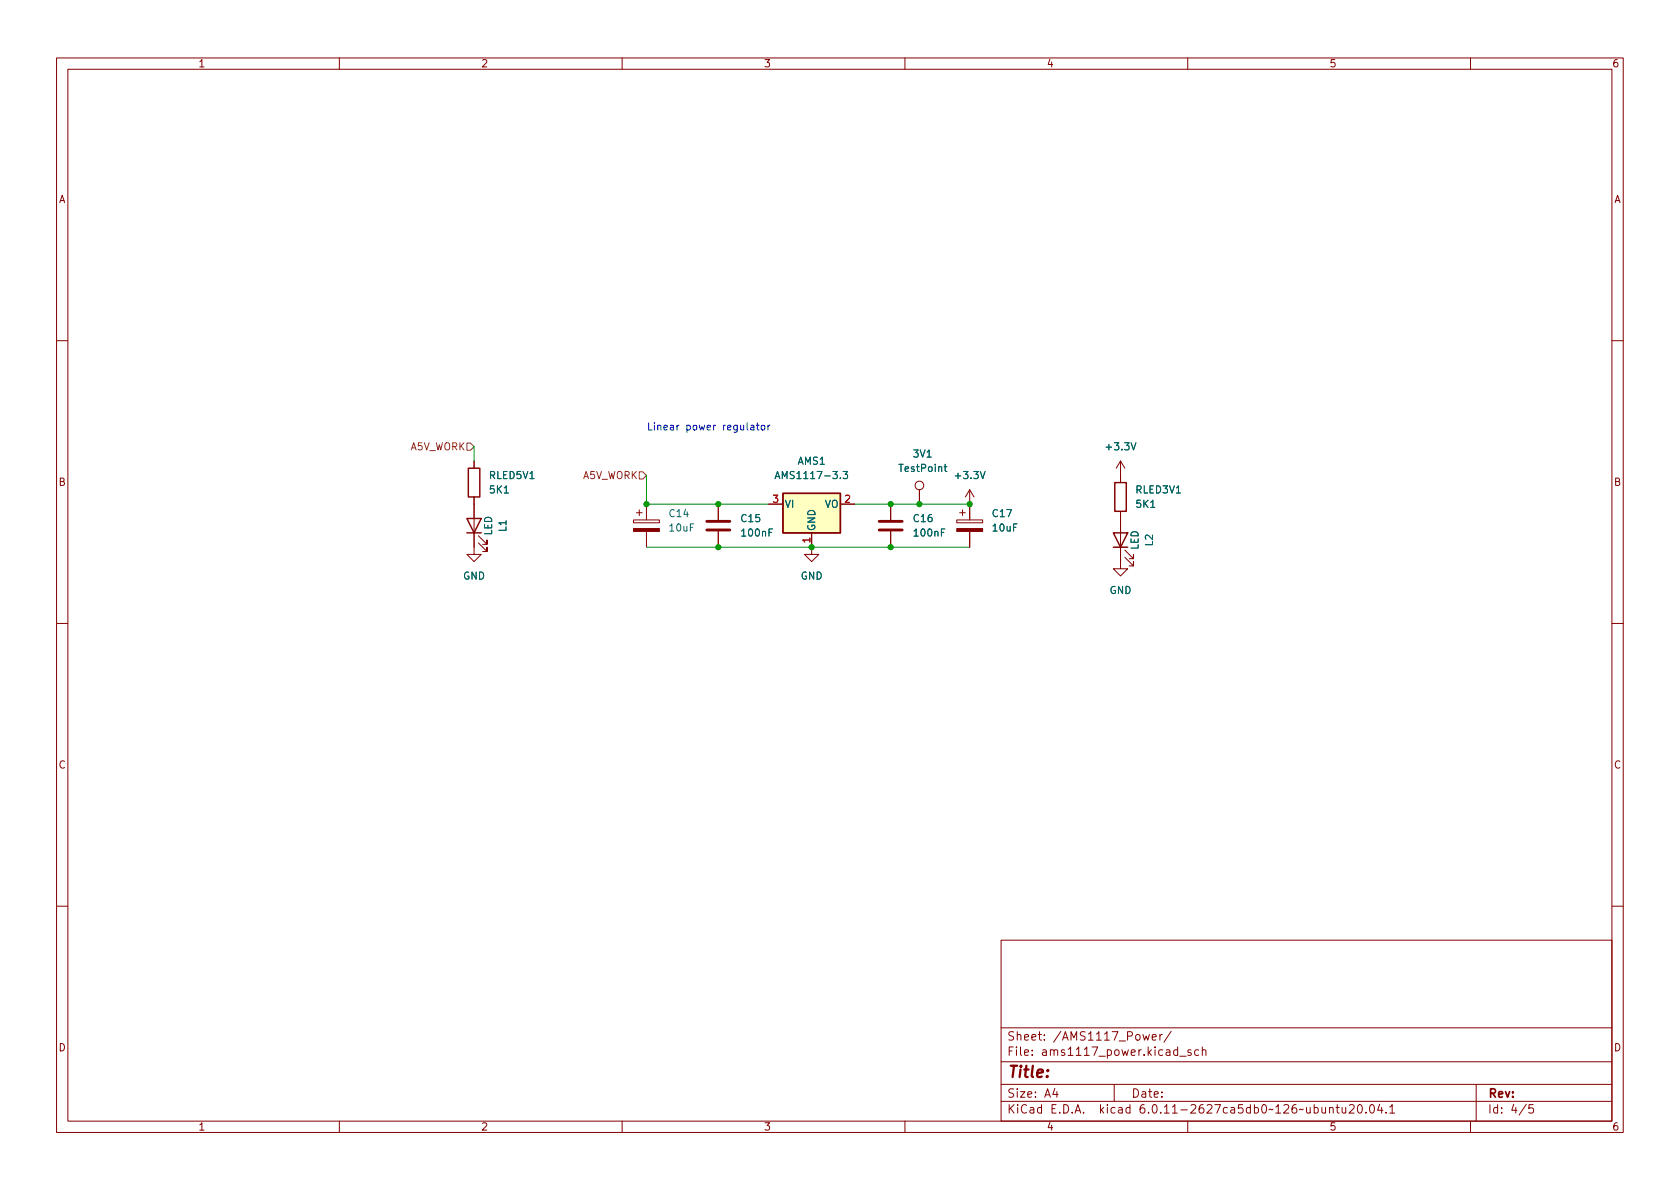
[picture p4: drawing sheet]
<svg xmlns="http://www.w3.org/2000/svg" width="297mm" height="210mm" viewBox="0 0 297 210" stroke-linecap="round" stroke-linejoin="round" font-family="sans-serif">
<g fill="none" stroke="#840000" stroke-width=".18">
<path d="M10 10.2h277v190.1h-277zM12 12.2h273v186.1h-273zM60 10.2v2M110 10.2v2M160 10.2v2M210 10.2v2M260 10.2v2M10 60.2h2M285 60.2h2M83.8 87.9v10.1h1.3l-1.3 1.3-1.3-1.3h1.3M83.8 81.5v1.3M84.6 96l1.5 1.5v-.7v.7h-.8"/>
<path d="M84.6 94.7l1.5 1.6v-.8v.8h-.8M112 91.9h4.6v.6h-4.6zM112.5 90.7h1M113 90.2v1M114.3 89.1v2.8M114.3 94v2.8M127 89.1v2.8M127 94v2.8M135.9 89.1h2.5M143.5 94.2v3.8h1.3l-1.3 1.3-1.3-1.3h1.3M148.6 89.1h2.5M157.5 89.1v2.8"/>
<path d="M157.5 94v2.8M162.6 86.6v2.5M169.2 91.9h4.5v.6h-4.5zM169.7 90.7h1M170.2 90.2v1M171.4 86.6v5.3M171.4 94v2.8M171.4 86.6l-.7 1.3M171.4 86.6l.8 1.3M198.1 90.4v10.2h1.3l-1.3 1.2-1.3-1.2h1.3M198.1 81.5v3.8M198.1 81.5l-.7 1.3"/>
<path d="M198.1 81.5l.8 1.3M198.9 98.5l1.5 1.6v-.8v.8h-.8M198.9 97.3l1.5 1.5v-.8v.8h-.8M10 110.2h2M285 110.2h2M10 160.2h2M177 166.3h108v32h-108zM285 160.2h2M60 198.3v2M110 198.3v2M160 198.3v2M177 194.8h108"/>
<path d="M177 191.8h108M177 187.8h108M177 181.8h108M182.5 186.5v.1M182.5 185.7v.1M184.6 183.8v.1M184.6 183v.1M197 191.8v3M203.7 183.4l.7-.1v-.3l-.5-.1-.2 .2 .1 .8h.6M205.1 182.9v1M205.5 182.9l-.3 .1-.1 .2M207.1 182.4l-1.3 1.9"/>
<path d="M210 198.3v2M210.6 185.7l-.4-.1-.2 .2 .1 .3 .5 .1v.4h-.6M211.9 185.7l-.4-.1-.3 .3v.4l.2 .3h.5M212.6 185.8l.2-.2 .3 .1 .1 .9M212.6 185.1v1.5M238.6 195.5l.5-.2 .3 .2v.3l-.9 1h.9M240.2 195.4l.2-.1a.81 .81 0 0 1 .5 .7 .81 .81 0 0 1-.3 .8h-.1a.81 .81 0 0 1-.6-.6 .81 .81 0 0 1 .3-.8zM241.5 196.7v.1M242.4 195.4l.1-.1a.81 .81 0 0 1 .6 .7 .81 .81 0 0 1-.3 .8h-.2a.81 .81 0 0 1-.5-.6 .81 .81 0 0 1 .3-.8zM243.9 195.3l-.3 1h.9M244.3 195.8v1M245.1 196.7v.1"/>
<path d="M245.7 195.8l.4-.5v1.5M245.7 196.8h.9M260 198.3v2M261 191.8v6.5M271.1 195.3h-.7l-.1 .7 .2-.1 .5 .1 .2 .2-.1 .5-.2 .1-.6-.1"/>
<circle cx="162.6" cy="85.8" r=".76"/>
</g>
<path d="M82.5 91.7h2.6l-1.3 2.5zM82.5 94.2h2.6M82.8 82.8h2v5.1h-2zM138.4 87.2h10.2v7h-10.2zM196.8 94.2h2.6l-1.3 2.6zM196.8 96.8h2.6M197.1 85.3h2v5.1h-2z" fill="none" stroke="#840000" stroke-width=".25"/>
<path d="M200 78.3l.4 1.3 .4-1.3M89.2 87.2h.7M136.6 93.5h-.6v1.3M148.6 84.5v.1M149.1 83.4h.8l-.5 .5 .4 .1v.5l-.2 .1-.5-.1M166.9 82.5h.5M167.1 93.5h-.7v1.3M167.1 82.1v1.1l.3 .2M173.3 83.4l.4 1.2 .5-1.2M203.5 89.7h.7" fill="none" stroke="#006464" stroke-width=".18"/>
<path d="M125 93.7h4M125 92.2h4M155.4 93.7h4.1M155.4 92.2h4.1" fill="none" stroke="#840000" stroke-width=".51"/>
<g fill="#840000" stroke="#840000" stroke-width=".18">
<path d="M112 93.5h4.6v.5h-4.6z"/>
<path d="M169.2 93.5h4.5v.5h-4.5z"/>
</g>
<path d="M138.4 87.2h10.2v7h-10.2z" fill="#ffffc2" stroke="#ffffc2" stroke-width=".18"/>
<path d="M82.5 78.4h.7l.6 .6-.6 .6h-.7zM113 83.4h.7l.6 .7-.6 .6h-.7z" fill="none" stroke="#725600" stroke-width=".18"/>
<path d="M120.1 75.2l-.4 .2M135.8 75.2v.8M136.1 75.2l-.3 .2" fill="none" stroke="#0000c2" stroke-width=".18"/>
<path d="M83.8 79v2.5M114.3 84.1v5h21.6M114.3 96.8h57.1M151.1 89.1h20.3" fill="none" stroke="#009600" stroke-width=".18"/>
<g fill="#009600" stroke="#009600" stroke-width=".18">
<circle cx="171.4" cy="89.1" r=".46"/>
<circle cx="162.6" cy="89.1" r=".46"/>
<circle cx="114.3" cy="89.1" r=".46"/>
<circle cx="143.5" cy="96.8" r=".46"/>
<circle cx="157.5" cy="96.8" r=".46"/>
<circle cx="127" cy="96.8" r=".46"/>
<circle cx="127" cy="89.1" r=".46"/>
<circle cx="157.5" cy="89.1" r=".46"/>
</g>
<text font-size="2.8" fill="#840000" x="178" y="191.2">Title:</text>
<g font-size="2.1" fill="#840000">
<text x="178" y="184.5">Sheet:</text>
<text x="186.2" y="184.5">/AMS1117_Power/</text>
<text x="178" y="187.2">File:</text>
<text x="184.4" y="187.2">ams1117_power.kicad_sch</text>
<text x="178" y="197.4">KiCad</text>
<text x="178" y="194.6">Size:</text>
<text x="184.7" y="194.6">A4</text>
<text x="185.7" y="197.4">E.D.A.</text>
<text x="194.6" y="197.4">kicad</text>
<text x="200" y="194.6">Date:</text>
<text x="201.8" y="197.4">6.0.11-2627ca5db0~126~ubuntu20.04.1</text>
<text x="263" y="194.6">Rev:</text>
<text x="263" y="197.4">Id:</text>
<text x="267.1" y="197.4">4/5</text>
</g>
<g font-size="1.8" fill="#840000">
<text x="35" y="12.3">1</text>
<text x="85" y="12.3">2</text>
<text x="135" y="12.3">3</text>
<text x="185" y="12.3">4</text>
<text x="235" y="12.3">5</text>
<text x="285" y="12.3">6</text>
<text x="10.4" y="36.3">A</text>
<text x="285.4" y="36.3">A</text>
<text x="10.3" y="86.3">B</text>
<text x="285.3" y="86.3">B</text>
<text x="10.3" y="136.3">C</text>
<text x="285.3" y="136.3">C</text>
<text x="10.3" y="186.3">D</text>
<text x="285.3" y="186.3">D</text>
<text x="35" y="200.3">1</text>
<text x="85" y="200.3">2</text>
<text x="135" y="200.3">3</text>
<text x="185" y="200.3">4</text>
<text x="235" y="200.3">5</text>
<text x="285" y="200.3">6</text>
</g>
<g font-size="1.8" fill="#0000c2">
<text x="114.3" y="76.1">Linear</text>
<text x="121.2" y="76.1">power</text>
<text x="127.8" y="76.1">regulator</text>
</g>
<g font-size="1.8" fill="#725600">
<text x="72.5" y="80">A5V_WORK</text>
<text x="103" y="85.1">A5V_WORK</text>
</g>
<g font-size="1.8" fill="#006464">
<text x="141" y="82.6">AMS1</text>
<text x="158.8" y="83.8">TestPoint</text>
<text x="161.3" y="81.3">3V1</text>
<text x="195.2" y="80">+3.3V</text>
<text x="86.4" y="85.1">RLED5V1</text>
<text x="86.4" y="87.6">5K1</text>
<text x="136.8" y="85.1">AMS1117-3.3</text>
<text x="168.5" y="85.1">+3.3V</text>
<text x="200.7" y="87.6">RLED3V1</text>
<text x="87.4" y="94.8" transform="rotate(-90 87.4 94.8)">LED</text>
<text x="89.9" y="94.2" transform="rotate(-90 89.9 94.2)">L1</text>
<text x="118.1" y="91.8">C14</text>
<text x="118.1" y="94.4">10uF</text>
<text x="130.8" y="92.7">C15</text>
<text x="130.8" y="95.3">100nF</text>
<text x="138.7" y="90.2">VI</text>
<text x="144.5" y="94" transform="rotate(-90 144.5 94)">GND</text>
<text x="145.8" y="90.2">VO</text>
<text x="161.3" y="92.7">C16</text>
<text x="161.3" y="95.3">100nF</text>
<text x="175.3" y="91.8">C17</text>
<text x="175.3" y="94.4">10uF</text>
<text x="200.7" y="90.2">5K1</text>
<text x="201.7" y="97.3" transform="rotate(-90 201.7 97.3)">LED</text>
<text x="204.2" y="96.7" transform="rotate(-90 204.2 96.7)">L2</text>
<text x="81.8" y="102.9">GND</text>
<text x="141.5" y="102.9">GND</text>
<text x="196.1" y="105.4">GND</text>
</g>
<g font-size="1.8" fill="#a90000">
<text x="136.5" y="88.9">3</text>
<text x="149.2" y="88.9">2</text>
<text x="143.3" y="96.2" transform="rotate(-90 143.3 96.2)">1</text>
</g>
</svg>
